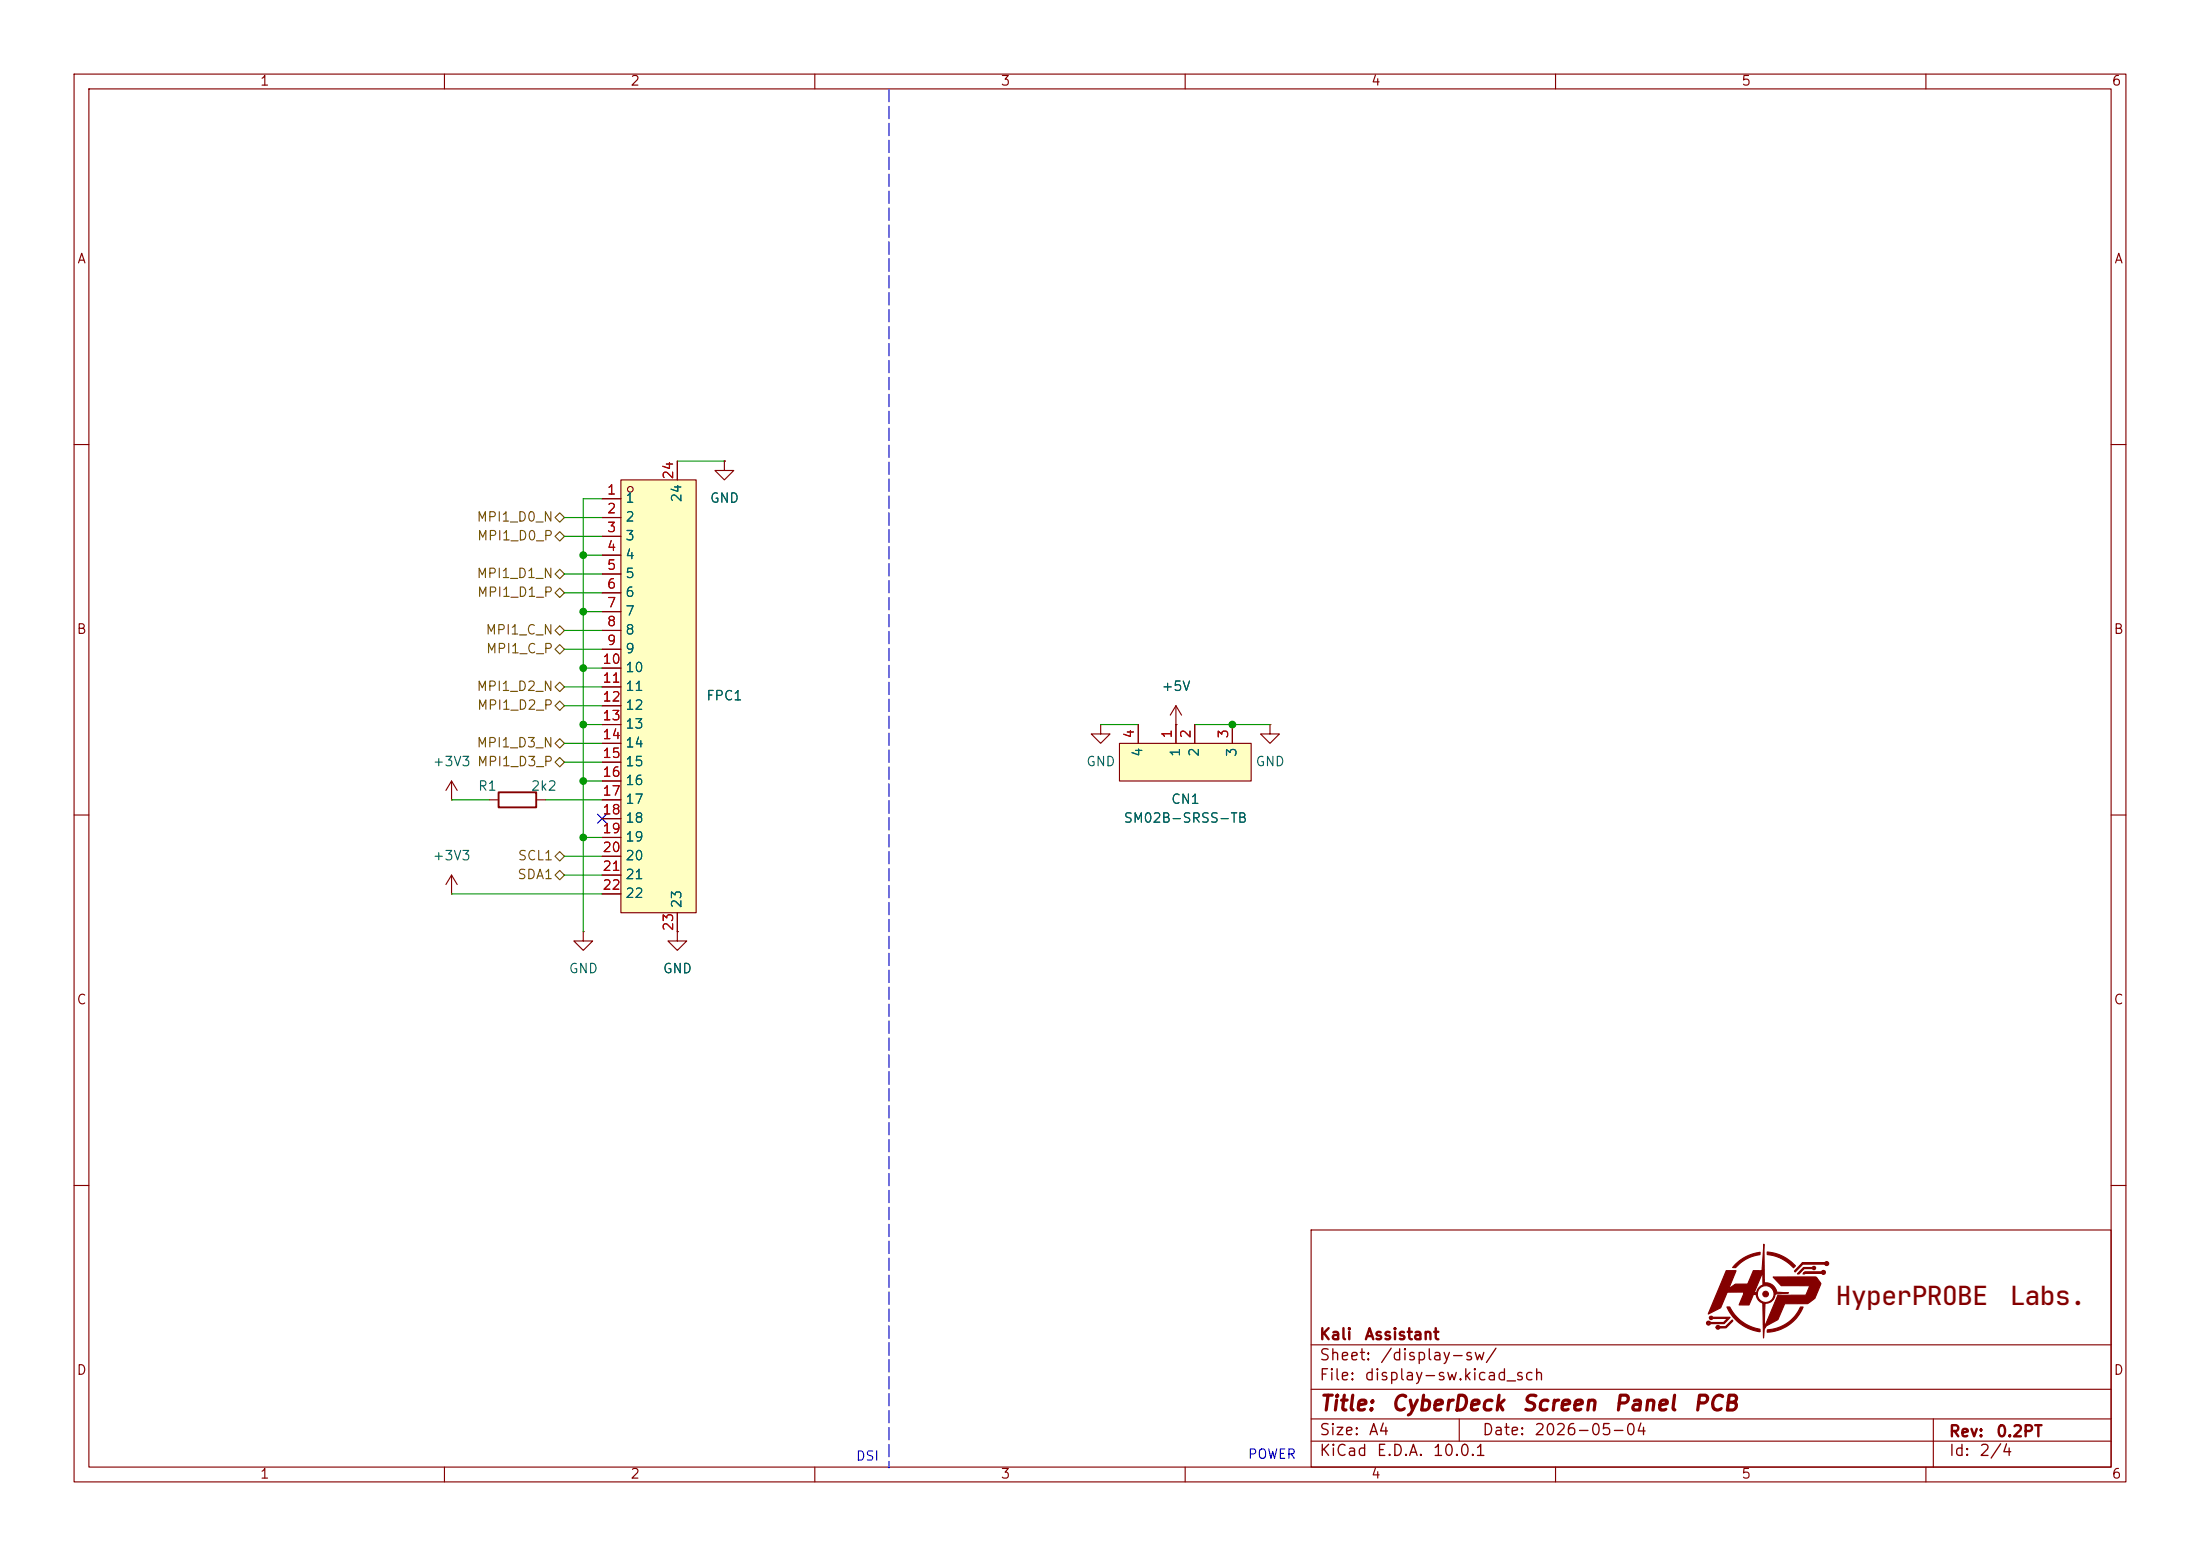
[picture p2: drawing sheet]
(kicad_sch
 (version 20260306)
 (generator "eeschema")
 (generator_version "10.0")
 (paper "A4")
 (title_block
  (title "CyberDeck Screen Panel PCB")
  (date "2026-05-04")
  (rev "0.2PT")
  (company "Kali Assistant"))
 (lib_symbols
  (symbol "Device:R"
   (pin_numbers (hide yes))
   (pin_names
    (offset 0)) (exclude_from_sim no) (in_bom yes) (on_board yes)
   (in_pos_files yes)
   (duplicate_pin_numbers_are_jumpers no)
   (property "Reference" "R" (at 2.032 0 90) (show_name no) (do_not_autoplace no) (effects (font (size 1.27 1.27))))
   (property "Value" "R" (at 0 0 90) (show_name no) (do_not_autoplace no) (effects (font (size 1.27 1.27))))
   (property "Footprint" "" (at -1.778 0 90) (show_name no) (do_not_autoplace no) (hide yes) (effects (font (size 1.27 1.27))))
   (property "Datasheet" "" (at 0 0 0) (show_name no) (do_not_autoplace no) (hide yes) (effects (font (size 1.27 1.27))))
   (property "Description" "Resistor" (at 0 0 0) (show_name no) (do_not_autoplace no) (hide yes) (effects (font (size 1.27 1.27))))
   (symbol "R_0_1"
    (rectangle (start -1.016 -2.54) (end 1.016 2.54) (stroke (width 0.254) (type default)) (fill (type none))))
   (symbol "R_1_1"
    (pin passive line (at 0 3.81 270) (length 1.27) (name "" (effects (font (size 1.27 1.27)))) (number "1" (effects (font (size 1.27 1.27)))))
    (pin passive line (at 0 -3.81 90) (length 1.27) (name "" (effects (font (size 1.27 1.27)))) (number "2" (effects (font (size 1.27 1.27))))))
   (embedded_fonts no))
  (symbol "FH34SRJ-22S-0.5SH(50):FH34SRJ-22S-0.5SH" (exclude_from_sim no) (in_bom yes) (on_board yes)
   (in_pos_files yes)
   (duplicate_pin_numbers_are_jumpers no)
   (property "Reference" "FPC" (at 0 36.83 0) (show_name no) (do_not_autoplace no) (effects (font (size 1.27 1.27))))
   (property "Value" "FH34SRJ-22S-0.5SH" (at 0 -36.83 0) (show_name no) (do_not_autoplace no) (effects (font (size 1.27 1.27))))
   (property "Footprint" "FH34SRJ-22S-0:FFC-SMD_22P-P0.50_HRS_FH34SRJ-22S-0.5SH" (at 0 -39.37 0) (show_name no) (do_not_autoplace no) (hide yes) (effects (font (size 1.27 1.27))))
   (property "Datasheet" "https://www.lcsc.com/datasheet/C2889325.pdf" (at 0 -41.91 0) (show_name no) (do_not_autoplace no) (hide yes) (effects (font (size 1.27 1.27))))
   (property "Description" "" (at 0 0 0) (show_name no) (do_not_autoplace no) (hide yes) (effects (font (size 1.27 1.27))))
   (property "Manufacturer" "HRS(广濑)" (at 0 -44.45 0) (show_name no) (do_not_autoplace no) (hide yes) (effects (font (size 1.27 1.27))))
   (property "MPN" "FH34SRJ-22S-0.5SH(50)" (at 0 -46.99 0) (show_name no) (do_not_autoplace no) (hide yes) (effects (font (size 1.27 1.27))))
   (property "LCSC Part" "C2889325" (at 0 -49.53 0) (show_name no) (do_not_autoplace no) (hide yes) (effects (font (size 1.27 1.27))))
   (symbol "FH34SRJ-22S-0.5SH_0_1"
    (rectangle (start -3.81 29.21) (end 6.35 -29.21) (stroke (width 0) (type default)) (fill (type background)))
    (circle (center -2.54 27.94) (radius 0.38) (stroke (width 0) (type default)) (fill (type none)))
    (pin unspecified line (at -6.35 26.67 0) (length 2.54) (name "1" (effects (font (size 1.27 1.27)))) (number "1" (effects (font (size 1.27 1.27)))))
    (pin unspecified line (at -6.35 24.13 0) (length 2.54) (name "2" (effects (font (size 1.27 1.27)))) (number "2" (effects (font (size 1.27 1.27)))))
    (pin unspecified line (at -6.35 21.59 0) (length 2.54) (name "3" (effects (font (size 1.27 1.27)))) (number "3" (effects (font (size 1.27 1.27)))))
    (pin unspecified line (at -6.35 19.05 0) (length 2.54) (name "4" (effects (font (size 1.27 1.27)))) (number "4" (effects (font (size 1.27 1.27)))))
    (pin unspecified line (at -6.35 16.51 0) (length 2.54) (name "5" (effects (font (size 1.27 1.27)))) (number "5" (effects (font (size 1.27 1.27)))))
    (pin unspecified line (at -6.35 13.97 0) (length 2.54) (name "6" (effects (font (size 1.27 1.27)))) (number "6" (effects (font (size 1.27 1.27)))))
    (pin unspecified line (at -6.35 11.43 0) (length 2.54) (name "7" (effects (font (size 1.27 1.27)))) (number "7" (effects (font (size 1.27 1.27)))))
    (pin unspecified line (at -6.35 8.89 0) (length 2.54) (name "8" (effects (font (size 1.27 1.27)))) (number "8" (effects (font (size 1.27 1.27)))))
    (pin unspecified line (at -6.35 6.35 0) (length 2.54) (name "9" (effects (font (size 1.27 1.27)))) (number "9" (effects (font (size 1.27 1.27)))))
    (pin unspecified line (at -6.35 3.81 0) (length 2.54) (name "10" (effects (font (size 1.27 1.27)))) (number "10" (effects (font (size 1.27 1.27)))))
    (pin unspecified line (at -6.35 1.27 0) (length 2.54) (name "11" (effects (font (size 1.27 1.27)))) (number "11" (effects (font (size 1.27 1.27)))))
    (pin unspecified line (at -6.35 -1.27 0) (length 2.54) (name "12" (effects (font (size 1.27 1.27)))) (number "12" (effects (font (size 1.27 1.27)))))
    (pin unspecified line (at -6.35 -3.81 0) (length 2.54) (name "13" (effects (font (size 1.27 1.27)))) (number "13" (effects (font (size 1.27 1.27)))))
    (pin unspecified line (at -6.35 -6.35 0) (length 2.54) (name "14" (effects (font (size 1.27 1.27)))) (number "14" (effects (font (size 1.27 1.27)))))
    (pin unspecified line (at -6.35 -8.89 0) (length 2.54) (name "15" (effects (font (size 1.27 1.27)))) (number "15" (effects (font (size 1.27 1.27)))))
    (pin unspecified line (at -6.35 -11.43 0) (length 2.54) (name "16" (effects (font (size 1.27 1.27)))) (number "16" (effects (font (size 1.27 1.27)))))
    (pin unspecified line (at -6.35 -13.97 0) (length 2.54) (name "17" (effects (font (size 1.27 1.27)))) (number "17" (effects (font (size 1.27 1.27)))))
    (pin unspecified line (at -6.35 -16.51 0) (length 2.54) (name "18" (effects (font (size 1.27 1.27)))) (number "18" (effects (font (size 1.27 1.27)))))
    (pin unspecified line (at -6.35 -19.05 0) (length 2.54) (name "19" (effects (font (size 1.27 1.27)))) (number "19" (effects (font (size 1.27 1.27)))))
    (pin unspecified line (at -6.35 -21.59 0) (length 2.54) (name "20" (effects (font (size 1.27 1.27)))) (number "20" (effects (font (size 1.27 1.27)))))
    (pin unspecified line (at -6.35 -24.13 0) (length 2.54) (name "21" (effects (font (size 1.27 1.27)))) (number "21" (effects (font (size 1.27 1.27)))))
    (pin unspecified line (at -6.35 -26.67 0) (length 2.54) (name "22" (effects (font (size 1.27 1.27)))) (number "22" (effects (font (size 1.27 1.27)))))
    (pin unspecified line (at 3.81 -31.75 90) (length 2.54) (name "23" (effects (font (size 1.27 1.27)))) (number "23" (effects (font (size 1.27 1.27)))))
    (pin unspecified line (at 3.81 31.75 270) (length 2.54) (name "24" (effects (font (size 1.27 1.27)))) (number "24" (effects (font (size 1.27 1.27))))))
   (embedded_fonts no))
  (symbol "SM02B-SRSS-TB(LF)(SN):SM02B-SRSS-TB" (exclude_from_sim no) (in_bom yes) (on_board yes)
   (in_pos_files yes)
   (duplicate_pin_numbers_are_jumpers no)
   (property "Reference" "CN" (at 0 8.89 0) (show_name no) (do_not_autoplace no) (effects (font (size 1.27 1.27))))
   (property "Value" "SM02B-SRSS-TB" (at 0 -1.27 0) (show_name no) (do_not_autoplace no) (effects (font (size 1.27 1.27))))
   (property "Footprint" "SM02B-SRSS-TB(LF)(SN):CONN-SMD_2P-P1.00_SM02B-SRSS-TB-LF-SN" (at 0 -3.81 0) (show_name no) (do_not_autoplace no) (hide yes) (effects (font (size 1.27 1.27))))
   (property "Datasheet" "https://lcsc.com/product-detail/Others_JST-Sales-America__JST-Sales-America-SM02B-SRSS-TB-LF-SN_C160402.html" (at 0 -6.35 0) (show_name no) (do_not_autoplace no) (hide yes) (effects (font (size 1.27 1.27))))
   (property "Description" "" (at 0 0 0) (show_name no) (do_not_autoplace no) (hide yes) (effects (font (size 1.27 1.27))))
   (property "Manufacturer" "JST" (at 0 -8.89 0) (show_name no) (do_not_autoplace no) (hide yes) (effects (font (size 1.27 1.27))))
   (property "MPN" "SM02B-SRSS-TB(LF)(SN)" (at 0 -11.43 0) (show_name no) (do_not_autoplace no) (hide yes) (effects (font (size 1.27 1.27))))
   (property "LCSC Part" "C160402" (at 0 -13.97 0) (show_name no) (do_not_autoplace no) (hide yes) (effects (font (size 1.27 1.27))))
   (symbol "SM02B-SRSS-TB_0_1"
    (rectangle (start -8.89 1.27) (end 8.89 -3.81) (stroke (width 0) (type default)) (fill (type background)))
    (pin unspecified line (at -1.27 3.81 270) (length 2.54) (name "1" (effects (font (size 1.27 1.27)))) (number "1" (effects (font (size 1.27 1.27)))))
    (pin unspecified line (at 1.27 3.81 270) (length 2.54) (name "2" (effects (font (size 1.27 1.27)))) (number "2" (effects (font (size 1.27 1.27)))))
    (pin unspecified line (at 6.35 3.81 270) (length 2.54) (name "3" (effects (font (size 1.27 1.27)))) (number "3" (effects (font (size 1.27 1.27)))))
    (pin unspecified line (at -6.35 3.81 270) (length 2.54) (name "4" (effects (font (size 1.27 1.27)))) (number "4" (effects (font (size 1.27 1.27))))))
   (embedded_fonts no))
  (symbol "power:+3V3"
   (power global)
   (pin_numbers (hide yes))
   (pin_names
    (offset 0) (hide yes)) (exclude_from_sim no) (in_bom yes) (on_board yes)
   (in_pos_files yes)
   (duplicate_pin_numbers_are_jumpers no)
   (property "Reference" "#PWR" (at 0 -3.81 0) (show_name no) (do_not_autoplace no) (hide yes) (effects (font (size 1.27 1.27))))
   (property "Value" "+3V3" (at 0 3.556 0) (show_name no) (do_not_autoplace no) (effects (font (size 1.27 1.27))))
   (property "Footprint" "" (at 0 0 0) (show_name no) (do_not_autoplace no) (hide yes) (effects (font (size 1.27 1.27))))
   (property "Datasheet" "" (at 0 0 0) (show_name no) (do_not_autoplace no) (hide yes) (effects (font (size 1.27 1.27))))
   (property "Description" "Power symbol creates a global label with name \"+3V3\"" (at 0 0 0) (show_name no) (do_not_autoplace no) (hide yes) (effects (font (size 1.27 1.27))))
   (symbol "+3V3_0_1"
    (polyline (pts (xy -0.762 1.27) (xy 0 2.54)) (stroke (width 0) (type default)) (fill (type none)))
    (polyline (pts (xy 0 2.54) (xy 0.762 1.27)) (stroke (width 0) (type default)) (fill (type none)))
    (polyline (pts (xy 0 0) (xy 0 2.54)) (stroke (width 0) (type default)) (fill (type none))))
   (symbol "+3V3_1_1"
    (pin power_in line (at 0 0 90) (length 0) (name "" (effects (font (size 1.27 1.27)))) (number "1" (effects (font (size 1.27 1.27))))))
   (embedded_fonts no))
  (symbol "power:+5V"
   (power global)
   (pin_numbers (hide yes))
   (pin_names
    (offset 0) (hide yes)) (exclude_from_sim no) (in_bom yes) (on_board yes)
   (in_pos_files yes)
   (duplicate_pin_numbers_are_jumpers no)
   (property "Reference" "#PWR" (at 0 -3.81 0) (show_name no) (do_not_autoplace no) (hide yes) (effects (font (size 1.27 1.27))))
   (property "Value" "+5V" (at 0 3.556 0) (show_name no) (do_not_autoplace no) (effects (font (size 1.27 1.27))))
   (property "Footprint" "" (at 0 0 0) (show_name no) (do_not_autoplace no) (hide yes) (effects (font (size 1.27 1.27))))
   (property "Datasheet" "" (at 0 0 0) (show_name no) (do_not_autoplace no) (hide yes) (effects (font (size 1.27 1.27))))
   (property "Description" "Power symbol creates a global label with name \"+5V\"" (at 0 0 0) (show_name no) (do_not_autoplace no) (hide yes) (effects (font (size 1.27 1.27))))
   (symbol "+5V_0_1"
    (polyline (pts (xy -0.762 1.27) (xy 0 2.54)) (stroke (width 0) (type default)) (fill (type none)))
    (polyline (pts (xy 0 2.54) (xy 0.762 1.27)) (stroke (width 0) (type default)) (fill (type none)))
    (polyline (pts (xy 0 0) (xy 0 2.54)) (stroke (width 0) (type default)) (fill (type none))))
   (symbol "+5V_1_1"
    (pin power_in line (at 0 0 90) (length 0) (name "" (effects (font (size 1.27 1.27)))) (number "1" (effects (font (size 1.27 1.27))))))
   (embedded_fonts no))
  (symbol "power:GND"
   (power global)
   (pin_numbers (hide yes))
   (pin_names
    (offset 0) (hide yes)) (exclude_from_sim no) (in_bom yes) (on_board yes)
   (in_pos_files yes)
   (duplicate_pin_numbers_are_jumpers no)
   (property "Reference" "#PWR" (at 0 -6.35 0) (show_name no) (do_not_autoplace no) (hide yes) (effects (font (size 1.27 1.27))))
   (property "Value" "GND" (at 0 -3.81 0) (show_name no) (do_not_autoplace no) (effects (font (size 1.27 1.27))))
   (property "Footprint" "" (at 0 0 0) (show_name no) (do_not_autoplace no) (hide yes) (effects (font (size 1.27 1.27))))
   (property "Datasheet" "" (at 0 0 0) (show_name no) (do_not_autoplace no) (hide yes) (effects (font (size 1.27 1.27))))
   (property "Description" "Power symbol creates a global label with name \"GND\" , ground" (at 0 0 0) (show_name no) (do_not_autoplace no) (hide yes) (effects (font (size 1.27 1.27))))
   (symbol "GND_0_1"
    (polyline (pts (xy 0 0) (xy 0 -1.27) (xy 1.27 -1.27) (xy 0 -2.54) (xy -1.27 -1.27) (xy 0 -1.27)) (stroke (width 0) (type default)) (fill (type none))))
   (symbol "GND_1_1"
    (pin power_in line (at 0 0 270) (length 0) (name "" (effects (font (size 1.27 1.27)))) (number "1" (effects (font (size 1.27 1.27))))))
   (embedded_fonts no)))
 (text "DSI"
  (exclude_from_sim no)
  (at 117.094 196.85 0)
  (effects (font (size 1.27 1.27))))
 (text "POWER"
  (exclude_from_sim no)
  (at 171.704 196.596 0)
  (effects (font (size 1.27 1.27))))
 (junction
  (at 78.74 82.55)
  (diameter 0)
  (color 0 0 0 0))
 (junction
  (at 78.74 105.41)
  (diameter 0)
  (color 0 0 0 0))
 (junction
  (at 78.74 90.17)
  (diameter 0)
  (color 0 0 0 0))
 (junction
  (at 78.74 113.03)
  (diameter 0)
  (color 0 0 0 0))
 (junction
  (at 166.37 97.79)
  (diameter 0)
  (color 0 0 0 0))
 (junction
  (at 78.74 74.93)
  (diameter 0)
  (color 0 0 0 0))
 (junction
  (at 78.74 97.79)
  (diameter 0)
  (color 0 0 0 0))
 (no_connect
  (at 81.28 110.49))
 (wire
  (pts (xy 76.2 80.01) (xy 81.28 80.01))
  (stroke (width 0) (type default)))
 (wire
  (pts (xy 76.2 69.85) (xy 81.28 69.85))
  (stroke (width 0) (type default)))
 (wire
  (pts (xy 161.29 97.79) (xy 166.37 97.79))
  (stroke (width 0) (type default)))
 (wire
  (pts (xy 166.37 97.79) (xy 171.45 97.79))
  (stroke (width 0) (type default)))
 (wire
  (pts (xy 78.74 97.79) (xy 81.28 97.79))
  (stroke (width 0) (type default)))
 (wire
  (pts (xy 78.74 74.93) (xy 78.74 82.55))
  (stroke (width 0) (type default)))
 (wire
  (pts (xy 60.96 107.95) (xy 66.04 107.95))
  (stroke (width 0) (type default)))
 (wire
  (pts (xy 78.74 90.17) (xy 81.28 90.17))
  (stroke (width 0) (type default)))
 (wire
  (pts (xy 78.74 113.03) (xy 78.74 125.73))
  (stroke (width 0) (type default)))
 (wire
  (pts (xy 78.74 74.93) (xy 81.28 74.93))
  (stroke (width 0) (type default)))
 (wire
  (pts (xy 78.74 82.55) (xy 78.74 90.17))
  (stroke (width 0) (type default)))
 (wire
  (pts (xy 73.66 107.95) (xy 81.28 107.95))
  (stroke (width 0) (type default)))
 (wire
  (pts (xy 76.2 92.71) (xy 81.28 92.71))
  (stroke (width 0) (type default)))
 (wire
  (pts (xy 76.2 100.33) (xy 81.28 100.33))
  (stroke (width 0) (type default)))
 (wire
  (pts (xy 91.44 62.23) (xy 97.79 62.23))
  (stroke (width 0) (type default)))
 (wire
  (pts (xy 76.2 118.11) (xy 81.28 118.11))
  (stroke (width 0) (type default)))
 (wire
  (pts (xy 78.74 105.41) (xy 78.74 113.03))
  (stroke (width 0) (type default)))
 (wire
  (pts (xy 78.74 82.55) (xy 81.28 82.55))
  (stroke (width 0) (type default)))
 (wire
  (pts (xy 81.28 67.31) (xy 78.74 67.31))
  (stroke (width 0) (type default)))
 (wire
  (pts (xy 78.74 90.17) (xy 78.74 97.79))
  (stroke (width 0) (type default)))
 (wire
  (pts (xy 78.74 67.31) (xy 78.74 74.93))
  (stroke (width 0) (type default)))
 (wire
  (pts (xy 78.74 97.79) (xy 78.74 105.41))
  (stroke (width 0) (type default)))
 (polyline
  (pts (xy 120.015 12.065) (xy 120.015 198.12))
  (stroke (width 0) (type dash)))
 (wire
  (pts (xy 78.74 105.41) (xy 81.28 105.41))
  (stroke (width 0) (type default)))
 (wire
  (pts (xy 76.2 85.09) (xy 81.28 85.09))
  (stroke (width 0) (type default)))
 (wire
  (pts (xy 76.2 95.25) (xy 81.28 95.25))
  (stroke (width 0) (type default)))
 (wire
  (pts (xy 76.2 102.87) (xy 81.28 102.87))
  (stroke (width 0) (type default)))
 (wire
  (pts (xy 78.74 113.03) (xy 81.28 113.03))
  (stroke (width 0) (type default)))
 (wire
  (pts (xy 148.59 97.79) (xy 153.67 97.79))
  (stroke (width 0) (type default)))
 (wire
  (pts (xy 76.2 87.63) (xy 81.28 87.63))
  (stroke (width 0) (type default)))
 (wire
  (pts (xy 76.2 77.47) (xy 81.28 77.47))
  (stroke (width 0) (type default)))
 (wire
  (pts (xy 60.96 120.65) (xy 81.28 120.65))
  (stroke (width 0) (type default)))
 (wire
  (pts (xy 76.2 72.39) (xy 81.28 72.39))
  (stroke (width 0) (type default)))
 (wire
  (pts (xy 76.2 115.57) (xy 81.28 115.57))
  (stroke (width 0) (type default)))
 (hierarchical_label "MPI1_C_N"
  (shape bidirectional)
  (at 76.2 85.09 180)
  (effects (font (size 1.27 1.27)) (justify right)))
 (hierarchical_label "MPI1_D0_N"
  (shape bidirectional)
  (at 76.2 69.85 180)
  (effects (font (size 1.27 1.27)) (justify right)))
 (hierarchical_label "MPI1_D2_P"
  (shape bidirectional)
  (at 76.2 95.25 180)
  (effects (font (size 1.27 1.27)) (justify right)))
 (hierarchical_label "MPI1_D3_N"
  (shape bidirectional)
  (at 76.2 100.33 180)
  (effects (font (size 1.27 1.27)) (justify right)))
 (hierarchical_label "SDA1"
  (shape bidirectional)
  (at 76.2 118.11 180)
  (effects (font (size 1.27 1.27)) (justify right)))
 (hierarchical_label "MPI1_D0_P"
  (shape bidirectional)
  (at 76.2 72.39 180)
  (effects (font (size 1.27 1.27)) (justify right)))
 (hierarchical_label "MPI1_D2_N"
  (shape bidirectional)
  (at 76.2 92.71 180)
  (effects (font (size 1.27 1.27)) (justify right)))
 (hierarchical_label "MPI1_D1_P"
  (shape bidirectional)
  (at 76.2 80.01 180)
  (effects (font (size 1.27 1.27)) (justify right)))
 (hierarchical_label "MPI1_C_P"
  (shape bidirectional)
  (at 76.2 87.63 180)
  (effects (font (size 1.27 1.27)) (justify right)))
 (hierarchical_label "MPI1_D3_P"
  (shape bidirectional)
  (at 76.2 102.87 180)
  (effects (font (size 1.27 1.27)) (justify right)))
 (hierarchical_label "MPI1_D1_N"
  (shape bidirectional)
  (at 76.2 77.47 180)
  (effects (font (size 1.27 1.27)) (justify right)))
 (hierarchical_label "SCL1"
  (shape bidirectional)
  (at 76.2 115.57 180)
  (effects (font (size 1.27 1.27)) (justify right)))
 (symbol
  (lib_id "power:+5V")
  (at 158.75 97.79 0)
  (unit 1)
  (body_style 1)
  (exclude_from_sim no)
  (in_bom yes)
  (on_board yes)
  (in_pos_files yes)
  (dnp no)
  (fields_autoplaced yes)
  (property "Reference" "#PWR016" (at 158.75 101.6 0) (hide yes) (show_name no) (do_not_autoplace no) (effects (font (size 1.27 1.27))))
  (property "Value" "+5V" (at 158.75 92.71 0) (show_name no) (do_not_autoplace no) (effects (font (size 1.27 1.27))))
  (property "Footprint" "" (at 158.75 97.79 0) (hide yes) (show_name no) (do_not_autoplace no) (effects (font (size 1.27 1.27))))
  (property "Datasheet" "" (at 158.75 97.79 0) (hide yes) (show_name no) (do_not_autoplace no) (effects (font (size 1.27 1.27))))
  (property "Description" "Power symbol creates a global label with name \"+5V\"" (at 158.75 97.79 0) (hide yes) (show_name no) (do_not_autoplace no) (effects (font (size 1.27 1.27))))
  (pin "1"))
 (symbol
  (lib_id "power:GND")
  (at 171.45 97.79 0)
  (unit 1)
  (body_style 1)
  (exclude_from_sim no)
  (in_bom yes)
  (on_board yes)
  (in_pos_files yes)
  (dnp no)
  (fields_autoplaced yes)
  (property "Reference" "#PWR017" (at 171.45 104.14 0) (hide yes) (show_name no) (do_not_autoplace no) (effects (font (size 1.27 1.27))))
  (property "Value" "GND" (at 171.45 102.87 0) (show_name no) (do_not_autoplace no) (effects (font (size 1.27 1.27))))
  (property "Footprint" "" (at 171.45 97.79 0) (hide yes) (show_name no) (do_not_autoplace no) (effects (font (size 1.27 1.27))))
  (property "Datasheet" "" (at 171.45 97.79 0) (hide yes) (show_name no) (do_not_autoplace no) (effects (font (size 1.27 1.27))))
  (property "Description" "Power symbol creates a global label with name \"GND\" , ground" (at 171.45 97.79 0) (hide yes) (show_name no) (do_not_autoplace no) (effects (font (size 1.27 1.27))))
  (pin "1"))
 (symbol
  (lib_id "power:GND")
  (at 78.74 125.73 0)
  (unit 1)
  (body_style 1)
  (exclude_from_sim no)
  (in_bom yes)
  (on_board yes)
  (in_pos_files yes)
  (dnp no)
  (fields_autoplaced yes)
  (property "Reference" "#PWR03" (at 78.74 132.08 0) (hide yes) (show_name no) (do_not_autoplace no) (effects (font (size 1.27 1.27))))
  (property "Value" "GND" (at 78.74 130.81 0) (show_name no) (do_not_autoplace no) (effects (font (size 1.27 1.27))))
  (property "Footprint" "" (at 78.74 125.73 0) (hide yes) (show_name no) (do_not_autoplace no) (effects (font (size 1.27 1.27))))
  (property "Datasheet" "" (at 78.74 125.73 0) (hide yes) (show_name no) (do_not_autoplace no) (effects (font (size 1.27 1.27))))
  (property "Description" "Power symbol creates a global label with name \"GND\" , ground" (at 78.74 125.73 0) (hide yes) (show_name no) (do_not_autoplace no) (effects (font (size 1.27 1.27))))
  (pin "1"))
 (symbol
  (lib_id "power:GND")
  (at 91.44 125.73 0)
  (unit 1)
  (body_style 1)
  (exclude_from_sim no)
  (in_bom yes)
  (on_board yes)
  (in_pos_files yes)
  (dnp no)
  (fields_autoplaced yes)
  (property "Reference" "#PWR05" (at 91.44 132.08 0) (hide yes) (show_name no) (do_not_autoplace no) (effects (font (size 1.27 1.27))))
  (property "Value" "GND" (at 91.44 130.81 0) (show_name no) (do_not_autoplace no) (effects (font (size 1.27 1.27))))
  (property "Footprint" "" (at 91.44 125.73 0) (hide yes) (show_name no) (do_not_autoplace no) (effects (font (size 1.27 1.27))))
  (property "Datasheet" "" (at 91.44 125.73 0) (hide yes) (show_name no) (do_not_autoplace no) (effects (font (size 1.27 1.27))))
  (property "Description" "Power symbol creates a global label with name \"GND\" , ground" (at 91.44 125.73 0) (hide yes) (show_name no) (do_not_autoplace no) (effects (font (size 1.27 1.27))))
  (pin "1"))
 (symbol
  (lib_id "Device:R")
  (at 69.85 107.95 90)
  (unit 1)
  (body_style 1)
  (exclude_from_sim no)
  (in_bom yes)
  (on_board yes)
  (in_pos_files yes)
  (dnp no)
  (property "Reference" "R1" (at 65.786 106.172 90) (show_name no) (do_not_autoplace no) (effects (font (size 1.27 1.27))))
  (property "Value" "2k2" (at 73.406 106.172 90) (show_name no) (do_not_autoplace no) (effects (font (size 1.27 1.27))))
  (property "Footprint" "Resistor_SMD:R_0402_1005Metric" (at 69.85 109.728 90) (hide yes) (show_name no) (do_not_autoplace no) (effects (font (size 1.27 1.27))))
  (property "Datasheet" "" (at 69.85 107.95 0) (hide yes) (show_name no) (do_not_autoplace no) (effects (font (size 1.27 1.27))))
  (property "Description" "Resistor" (at 69.85 107.95 0) (hide yes) (show_name no) (do_not_autoplace no) (effects (font (size 1.27 1.27))))
  (pin "1")
  (pin "2"))
 (symbol
  (lib_id "power:+3V3")
  (at 60.96 107.95 0)
  (unit 1)
  (body_style 1)
  (exclude_from_sim no)
  (in_bom yes)
  (on_board yes)
  (in_pos_files yes)
  (dnp no)
  (fields_autoplaced yes)
  (property "Reference" "#PWR02" (at 60.96 111.76 0) (hide yes) (show_name no) (do_not_autoplace no) (effects (font (size 1.27 1.27))))
  (property "Value" "+3V3" (at 60.96 102.87 0) (show_name no) (do_not_autoplace no) (effects (font (size 1.27 1.27))))
  (property "Footprint" "" (at 60.96 107.95 0) (hide yes) (show_name no) (do_not_autoplace no) (effects (font (size 1.27 1.27))))
  (property "Datasheet" "" (at 60.96 107.95 0) (hide yes) (show_name no) (do_not_autoplace no) (effects (font (size 1.27 1.27))))
  (property "Description" "Power symbol creates a global label with name \"+3V3\"" (at 60.96 107.95 0) (hide yes) (show_name no) (do_not_autoplace no) (effects (font (size 1.27 1.27))))
  (pin "1"))
 (symbol
  (lib_id "FH34SRJ-22S-0.5SH(50):FH34SRJ-22S-0.5SH")
  (at 87.63 93.98 0)
  (unit 1)
  (body_style 1)
  (exclude_from_sim no)
  (in_bom yes)
  (on_board yes)
  (in_pos_files yes)
  (dnp no)
  (fields_autoplaced yes)
  (property "Reference" "FPC1" (at 95.25 93.9799 0) (show_name no) (do_not_autoplace no) (effects (font (size 1.27 1.27)) (justify left)))
  (property "Value" "" (at 95.25 95.2499 0) (show_name no) (do_not_autoplace no) (effects (font (size 1.27 1.27)) (justify left)))
  (property "Footprint" "FH34SRJ-22S-0.5SH(50):FFC-SMD_22P-P0.50_HRS_FH34SRJ-22S-0.5SH" (at 87.63 133.35 0) (hide yes) (show_name no) (do_not_autoplace no) (effects (font (size 1.27 1.27))))
  (property "Datasheet" "https://www.lcsc.com/datasheet/C2889325.pdf" (at 87.63 135.89 0) (hide yes) (show_name no) (do_not_autoplace no) (effects (font (size 1.27 1.27))))
  (property "Description" "" (at 87.63 93.98 0) (hide yes) (show_name no) (do_not_autoplace no) (effects (font (size 1.27 1.27))))
  (property "Manufacturer" "HRS(广濑)" (at 87.63 138.43 0) (hide yes) (show_name no) (do_not_autoplace no) (effects (font (size 1.27 1.27))))
  (property "MPN" "FH34SRJ-22S-0.5SH(50)" (at 87.63 140.97 0) (hide yes) (show_name no) (do_not_autoplace no) (effects (font (size 1.27 1.27))))
  (property "LCSC Part" "C2889325" (at 87.63 143.51 0) (hide yes) (show_name no) (do_not_autoplace no) (effects (font (size 1.27 1.27))))
  (pin "17")
  (pin "18")
  (pin "11")
  (pin "20")
  (pin "16")
  (pin "12")
  (pin "14")
  (pin "19")
  (pin "9")
  (pin "21")
  (pin "23")
  (pin "10")
  (pin "22")
  (pin "24")
  (pin "13")
  (pin "7")
  (pin "5")
  (pin "4")
  (pin "3")
  (pin "15")
  (pin "8")
  (pin "6")
  (pin "2")
  (pin "1"))
 (symbol
  (lib_id "SM02B-SRSS-TB(LF)(SN):SM02B-SRSS-TB")
  (at 160.02 101.6 0)
  (unit 1)
  (body_style 1)
  (exclude_from_sim no)
  (in_bom yes)
  (on_board yes)
  (in_pos_files yes)
  (dnp no)
  (fields_autoplaced yes)
  (property "Reference" "CN1" (at 160.02 107.95 0) (show_name no) (do_not_autoplace no) (effects (font (size 1.27 1.27))))
  (property "Value" "SM02B-SRSS-TB" (at 160.02 110.49 0) (show_name no) (do_not_autoplace no) (effects (font (size 1.27 1.27))))
  (property "Footprint" "SM02B-SRSS-TB(LF)(SN):CONN-SMD_2P-P1.00_SM02B-SRSS-TB-LF-SN" (at 160.02 105.41 0) (hide yes) (show_name no) (do_not_autoplace no) (effects (font (size 1.27 1.27))))
  (property "Datasheet" "https://lcsc.com/product-detail/Others_JST-Sales-America__JST-Sales-America-SM02B-SRSS-TB-LF-SN_C160402.html" (at 160.02 107.95 0) (hide yes) (show_name no) (do_not_autoplace no) (effects (font (size 1.27 1.27))))
  (property "Description" "" (at 160.02 101.6 0) (hide yes) (show_name no) (do_not_autoplace no) (effects (font (size 1.27 1.27))))
  (property "Manufacturer" "JST" (at 160.02 110.49 0) (hide yes) (show_name no) (do_not_autoplace no) (effects (font (size 1.27 1.27))))
  (property "MPN" "SM02B-SRSS-TB(LF)(SN)" (at 160.02 113.03 0) (hide yes) (show_name no) (do_not_autoplace no) (effects (font (size 1.27 1.27))))
  (property "LCSC Part" "C160402" (at 160.02 115.57 0) (hide yes) (show_name no) (do_not_autoplace no) (effects (font (size 1.27 1.27))))
  (pin "1")
  (pin "2")
  (pin "4")
  (pin "3"))
 (symbol
  (lib_id "power:GND")
  (at 97.79 62.23 0)
  (unit 1)
  (body_style 1)
  (exclude_from_sim no)
  (in_bom yes)
  (on_board yes)
  (in_pos_files yes)
  (dnp no)
  (fields_autoplaced yes)
  (property "Reference" "#PWR06" (at 97.79 68.58 0) (hide yes) (show_name no) (do_not_autoplace no) (effects (font (size 1.27 1.27))))
  (property "Value" "GND" (at 97.79 67.31 0) (show_name no) (do_not_autoplace no) (effects (font (size 1.27 1.27))))
  (property "Footprint" "" (at 97.79 62.23 0) (hide yes) (show_name no) (do_not_autoplace no) (effects (font (size 1.27 1.27))))
  (property "Datasheet" "" (at 97.79 62.23 0) (hide yes) (show_name no) (do_not_autoplace no) (effects (font (size 1.27 1.27))))
  (property "Description" "Power symbol creates a global label with name \"GND\" , ground" (at 97.79 62.23 0) (hide yes) (show_name no) (do_not_autoplace no) (effects (font (size 1.27 1.27))))
  (pin "1"))
 (symbol
  (lib_id "power:+3V3")
  (at 60.96 120.65 0)
  (unit 1)
  (body_style 1)
  (exclude_from_sim no)
  (in_bom yes)
  (on_board yes)
  (in_pos_files yes)
  (dnp no)
  (fields_autoplaced yes)
  (property "Reference" "#PWR04" (at 60.96 124.46 0) (hide yes) (show_name no) (do_not_autoplace no) (effects (font (size 1.27 1.27))))
  (property "Value" "+3V3" (at 60.96 115.57 0) (show_name no) (do_not_autoplace no) (effects (font (size 1.27 1.27))))
  (property "Footprint" "" (at 60.96 120.65 0) (hide yes) (show_name no) (do_not_autoplace no) (effects (font (size 1.27 1.27))))
  (property "Datasheet" "" (at 60.96 120.65 0) (hide yes) (show_name no) (do_not_autoplace no) (effects (font (size 1.27 1.27))))
  (property "Description" "Power symbol creates a global label with name \"+3V3\"" (at 60.96 120.65 0) (hide yes) (show_name no) (do_not_autoplace no) (effects (font (size 1.27 1.27))))
  (pin "1"))
 (symbol
  (lib_id "power:GND")
  (at 148.59 97.79 0)
  (unit 1)
  (body_style 1)
  (exclude_from_sim no)
  (in_bom yes)
  (on_board yes)
  (in_pos_files yes)
  (dnp no)
  (fields_autoplaced yes)
  (property "Reference" "#PWR018" (at 148.59 104.14 0) (hide yes) (show_name no) (do_not_autoplace no) (effects (font (size 1.27 1.27))))
  (property "Value" "GND" (at 148.59 102.87 0) (show_name no) (do_not_autoplace no) (effects (font (size 1.27 1.27))))
  (property "Footprint" "" (at 148.59 97.79 0) (hide yes) (show_name no) (do_not_autoplace no) (effects (font (size 1.27 1.27))))
  (property "Datasheet" "" (at 148.59 97.79 0) (hide yes) (show_name no) (do_not_autoplace no) (effects (font (size 1.27 1.27))))
  (property "Description" "Power symbol creates a global label with name \"GND\" , ground" (at 148.59 97.79 0) (hide yes) (show_name no) (do_not_autoplace no) (effects (font (size 1.27 1.27))))
  (pin "1")))
